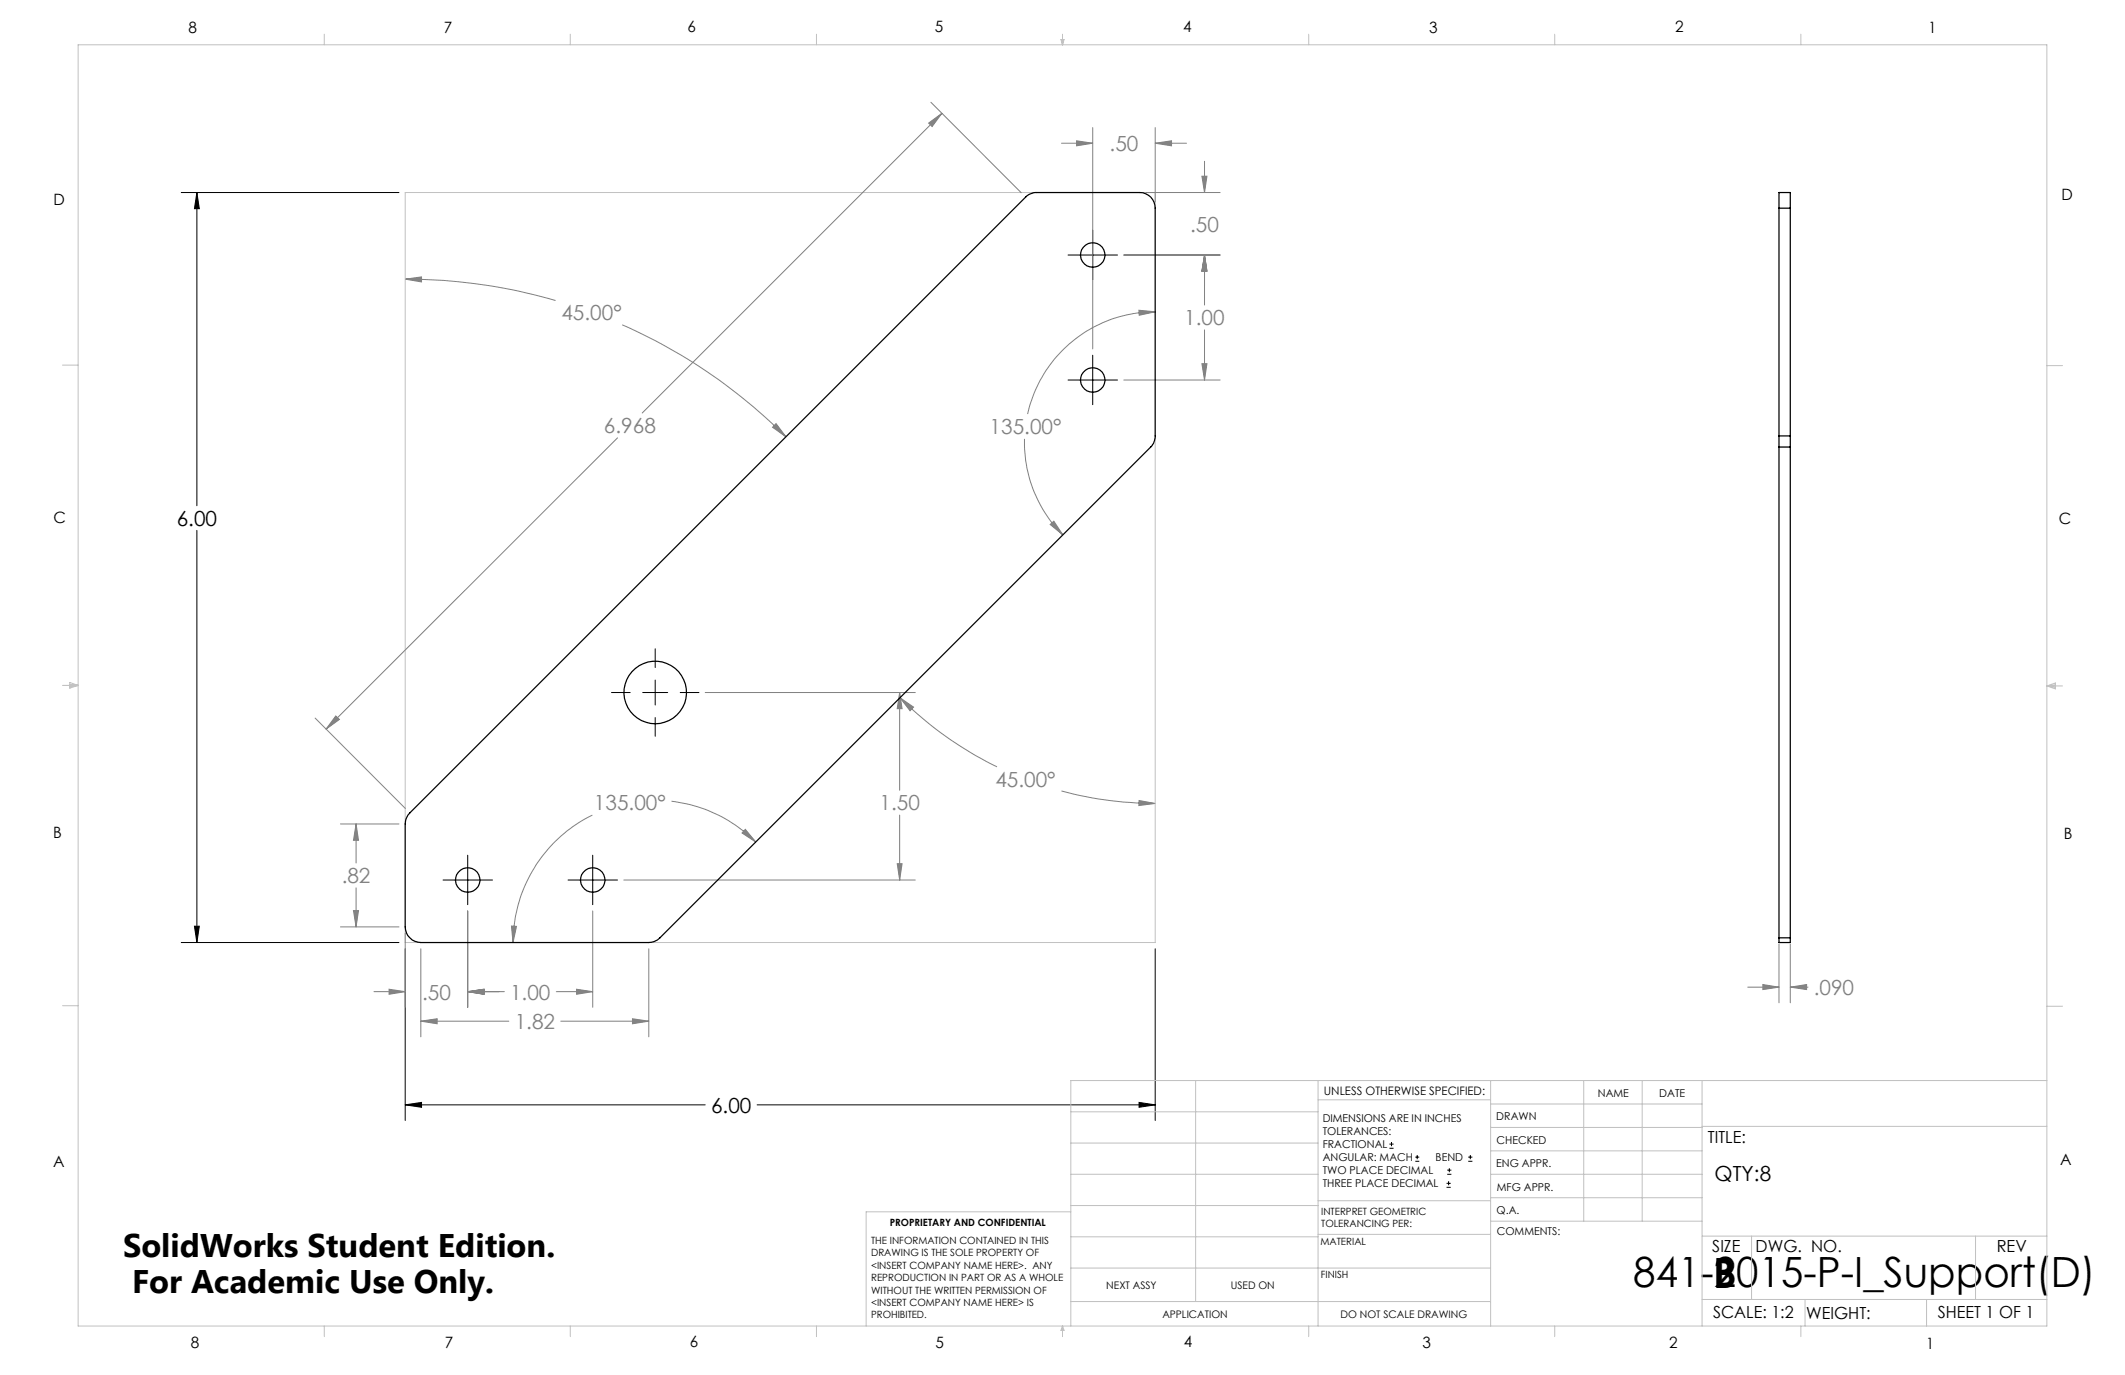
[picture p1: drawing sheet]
<svg xmlns="http://www.w3.org/2000/svg" width="432mm" height="279mm" viewBox="0 0 432 279" stroke-linecap="round" stroke-linejoin="round" font-family="sans-serif">
<g fill="none" stroke="#000" stroke-width=".2">
<path d="M36.8 39.1h44.3M40 39.1l.5 3.3h-1zM40 39.1v63.7M217 51.8h10.1M222 46.8v10M217 77.2h10.1M222 72.2v10M40 107.8v83.7M133.1 131.8v3.8M133.1 138.2v5.1M124.2 140.7h3.9M130.6 140.7h5.1"/>
<path d="M133.1 145.8v3.8M138.2 140.7h3.8M90 178.8h10.1M95 173.8v10M115.4 178.8h10.1M120.4 173.8v10M36.8 191.5h44.3M39.5 188.2h1l-.5 3.3zM82.3 192.8v34.9M234.7 192.8v34.9M82.3 224.5l3.4-.5v1zM82.3 224.5h61"/>
<path d="M153.8 224.5h80.9M231.5 224l3.2 .5-3.2 .5zM282.3 233.3h.9M282.3 232.5h.9M282.8 232.1v.8M287.6 236h.8M287.6 235.1h.8M288 234.7v.8M294.1 238.6h.8M294.1 237.8h.8M294.5 237.4v.8M298.3 236h.9"/>
<path d="M298.3 235.1h.9M298.8 234.7v.8M293.9 241.3h.9M293.9 240.5h.9M294.4 240v.8"/>
</g>
<g fill="none" stroke="#808080" stroke-width=".2">
<path d="M188.7 25l2.7-2-2 2.7zM189.2 20.8l18.3 18.4M191.4 23l-60.9 60.9M215.7 29.1h6.3M218.8 28.6l3.2 .5-3.2 .5zM222 25.9v45M232.8 39.1h15.1M234.7 29.1l3.4-.5v1zM234.7 25.9v15.1M234.7 29.1h6.4M244.2 35.8h1.1l-.5 3.3zM244.8 32.8v6.3"/>
<path d="M82.3 56.7l3.4-.4v1zM82.3 56.7a109.7 109.7 0 0 1 30.6 4.4M228.4 51.8h19.5M244.8 51.8l.5 3.3h-1.1zM244.8 51.8v10.2M126.4 66a109.7 109.7 0 0 1 33.3 22.8M228.4 77.2h19.5M231.4 63l3.3 .4-3.2 .7zM234.7 63.4a26.6 26.6 0 0 0-25.9 20.7M244.2 73.9h1.1l-.5 3.3zM244.8 67v10.2M125.5 89l-59.2 59.2"/>
<path d="M157.7 86.1l2 2.7-2.7-2zM208.2 89.2a26.4 26.4 0 0 0 7.8 19.5M213.4 106.6l.7-.7 1.9 2.8zM64 145.9l18.4 18.4M68.2 145.5l.8 .7-2.7 2zM143.3 140.7h42.7M182.8 140.7l.5 3.3h-1zM182.8 140.7v19.9M182.9 141.8l2.7 1.9-.7 .7zM182.9 141.8a73.9 73.9 0 0 0 19.7 14M69.2 167.4h11.9M72.4 167.4l.4 3.3h-1z"/>
<path d="M72.4 167.4v8M120.4 165.6a29 29 0 0 0-16.2 25.9M126.8 178.8h59.2M136.5 162.8a29.2 29.2 0 0 1 17.1 8.3M151.4 168.5l2.2 2.6-2.8-1.8zM182.3 175.5h1l-.5 3.3zM182.8 165.6v13.2M215.7 160.7a74.1 74.1 0 0 0 19 2.6M231.5 162.7l3.2 .6-3.3 .4zM69.2 188.3h11.9M71.8 185h1l-.4 3.3zM72.4 180.4v7.9"/>
<path d="M82.3 189.6v15.1M85.5 192.8v17.9M95 185.1v19.6M103.9 188.2h1.1l-.8 3.3zM120.4 185.1v19.6M131.8 192.8v17.9M361.5 191.8v12M363.8 191.8v12M76 201.5h6.3M79.1 201l3.2 .5-3.2 .5zM85.5 207.5l3.3-.5v1zM85.5 207.5h17.9"/>
<path d="M95 201.5l3.4-.5v1zM95 201.5h7.5M113 201.5h7.4M113.9 207.5h17.9M117.2 201l3.2 .5-3.2 .5zM128.5 207l3.3 .5-3.3 .5zM355.1 200.6h6.4M358.2 200.1l3.3 .5-3.3 .5zM363.8 200.6l3.3-.5v1zM363.8 200.6h3.6"/>
</g>
<g fill="none" stroke="#c0c0c0" stroke-width=".2">
<path d="M15.9 9.1h400v260.4h-400zM65.9 6.9v2.2M115.9 6.9v2.2M165.9 6.9v2.2M215.6 8h.6l-.3 1.1zM215.7 8l.2 1.1M215.9 6.9v2.2M216 8l-.1 1.1M265.9 6.9v2.2M315.9 6.9v2.2M365.9 6.9v2.2M82.3 39.1h152.4v152.4h-152.4z"/>
<path d="M12.7 74.2h3.2M415.9 74.3h3.2M12.7 139.3h3.2M14.2 139.1l1.7 .2M14.2 138.7l1.7 .6-1.7 .5zM15.9 139.3l-1.7 .3M415.9 139.4h3.2M415.9 139.4l1.8-.6v1.2zM415.9 139.4l1.8 .3M417.7 139.2l-1.8 .2M12.7 204.4h3.2M243 219.6v44.9"/>
<path d="M267.8 219.6v49.9M302.9 219.6v49.9M321.8 219.6v28.5M333.7 219.6v28.5M345.9 219.6v49.9M415.9 204.5h3.2M415.9 219.6h-198.3v49.9M217.6 238.6h50.2M217.6 232.3h50.2M217.6 225.9h50.2M267.8 223.5h35.1M302.9 233.9h43"/>
<path d="M302.9 229.1h43M302.9 224.3h43M302.9 238.6h43M345.9 228.9h70M217.6 257.7h85.3M217.6 251.3h50.2M217.6 245h50.2M217.6 246.2h-41.6v23.3M267.8 250.8h35.1M267.8 244h35.1M302.9 248.1h43M302.9 243.4h43"/>
<path d="M345.9 251.2h70M355.9 251.2v12.9M401.4 251.2v12.9M65.9 269.5v2.1M115.9 269.5v2.1M165.9 269.5v2.1M215.9 269.5v2.1M215.9 269.5l.3 .8h-.6zM217.6 264.5h85.3M265.9 269.5v2.1M315.9 269.5v2.1M345.9 264.1h70"/>
<path d="M365.9 269.5v2.1M366.8 264.1v5.4M391.5 264.1v5.4"/>
</g>
<path d="M82.3 224.5l3.4-.5v1zM231.5 224l3.2 .5-3.2 .5zM39.5 188.2h1l-.5 3.3zM40 39.1l.5 3.3h-1z" fill="#000"/>
<g fill="#808080">
<path d="M157.7 86.1l2 2.7-2.7-2zM82.3 56.7l3.4-.4v1zM182.9 141.8l2.7 1.9-.7 .7zM231.5 162.7l3.2 .6-3.3 .4z"/>
<path d="M85.5 207.5l3.3-.5v1zM128.5 207l3.3 .5-3.3 .5zM72.4 167.4l.4 3.3h-1zM71.8 185h1l-.4 3.3zM188.7 25l2.7-2-2 2.7zM68.2 145.5l.8 .7-2.7 2zM151.4 168.5l2.2 2.6-2.8-1.8zM103.9 188.2h1.1l-.8 3.3zM231.4 63l3.3 .4-3.2 .7zM213.4 106.6l.7-.7 1.9 2.8zM95 201.5l3.4-.5v1zM117.2 201l3.2 .5-3.2 .5zM95 201.5l3.4-.5v1zM79.1 201l3.2 .5-3.2 .5zM182.8 140.7l.5 3.3h-1zM182.3 175.5h1l-.5 3.3zM244.2 73.9h1.1l-.5 3.3zM244.8 51.8l.5 3.3h-1.1zM244.8 51.8l.5 3.3h-1.1zM244.2 35.8h1.1l-.5 3.3zM218.8 28.6l3.2 .5-3.2 .5zM234.7 29.1l3.4-.5v1zM358.2 200.1l3.3 .5-3.3 .5zM363.8 200.6l3.3-.5v1z"/>
</g>
<g fill="none" stroke="#000" stroke-width=".25">
<path d="M208.4 40a3.3 3.3 0 0 1 2.2-.9h21a3.1 3.1 0 0 1 3.1 3.2v46.3a3.3 3.3 0 0 1-.9 2.2l-99.7 99.8a3.3 3.3 0 0 1-2.3 .9h-46.3a3.3 3.3 0 0 1-3.2-3.2v-20.9a3.3 3.3 0 0 1 1-2.2zM361.5 42.3v-3.2h2.3v3.2M361.5 42.3h2.3M361.5 42.3v46.3M363.8 42.3v46.3M361.5 88.6v2.2M361.5 88.6h2.3M361.5 90.8v99.8M361.5 90.8h2.3M363.8 88.6v2.2M363.8 90.8v99.8M361.5 190.6v.9h2.3v-.9"/>
<path d="M361.5 190.6h2.3"/>
<circle cx="222" cy="51.8" r="2.48"/>
<circle cx="222" cy="77.2" r="2.48"/>
<circle cx="133.1" cy="140.7" r="6.3"/>
<circle cx="95" cy="178.8" r="2.48"/>
<circle cx="120.4" cy="178.8" r="2.48"/>
</g>
<g font-size="8.5">
<text x="331.9" y="261.6">841-2015-P-I_Support(D)</text>
<text x="348.1" y="261.8">B</text>
</g>
<g font-size="6.6">
<text x="25" y="255.4">SolidWorks Student Edition.</text>
<text x="26.8" y="262.7">For Academic Use Only.</text>
</g>
<g font-size="4.2" fill="#808080">
<text x="225.5" y="30.7">.50</text>
<text x="241.8" y="47.1">.50</text>
<text x="114.1" y="65.1">45.00°</text>
<text x="240.7" y="66.1">1.00</text>
<text x="122.7" y="88">6.968</text>
<text x="201.1" y="88.2">135.00°</text>
<text x="202.3" y="159.9">45.00°</text>
<text x="120.7" y="164.7">135.00°</text>
<text x="178.7" y="164.7">1.50</text>
<text x="69.4" y="179.5">.82</text>
<text x="85.8" y="203.1">.50</text>
<text x="103.7" y="203.1">1.00</text>
<text x="368.6" y="202.2">.090</text>
<text x="104.6" y="209.1">1.82</text>
</g>
<g font-size="4.2">
<text x="35.9" y="106.9">6.00</text>
<text x="144.5" y="226.1">6.00</text>
<text x="348.4" y="240">QTY:8</text>
</g>
<g font-size="3.4">
<text x="347.1" y="232.3">TITLE:</text>
<text x="347.9" y="254.3">SIZE</text>
<text x="356.7" y="254.4">DWG. NO.</text>
<text x="405.7" y="254.5">REV</text>
<text x="348.1" y="267.9">SCALE: 1:2</text>
<text x="367" y="268">WEIGHT:</text>
<text x="393.8" y="267.9">SHEET 1 OF 1</text>
</g>
<g font-size="3.2">
<text x="38.3" y="6.7">8</text>
<text x="90.2" y="6.7">7</text>
<text x="139.7" y="6.5">6</text>
<text x="190" y="6.5">5</text>
<text x="240.4" y="6.5">4</text>
<text x="290.4" y="6.7">3</text>
<text x="340.4" y="6.5">2</text>
<text x="391.9" y="6.7">1</text>
<text x="10.9" y="41.6">D</text>
<text x="418.9" y="40.7">D</text>
<text x="10.9" y="106.3">C</text>
<text x="418.4" y="106.4">C</text>
<text x="10.8" y="170.2">B</text>
<text x="419.4" y="170.6">B</text>
<text x="10.8" y="237.2">A</text>
<text x="418.6" y="236.8">A</text>
<text x="38.8" y="273.8">8</text>
<text x="90.4" y="273.8">7</text>
<text x="140.2" y="273.8">6</text>
<text x="190.1" y="273.9">5</text>
<text x="240.5" y="273.8">4</text>
<text x="289" y="273.9">3</text>
<text x="339.1" y="273.8">2</text>
<text x="391.4" y="274.1">1</text>
</g>
<text font-size="2.4" x="269" y="222.4">UNLESS OTHERWISE SPECIFIED:</text>
<g font-size="2.2">
<text x="268.8" y="228">DIMENSIONS ARE IN INCHES</text>
<text x="304.1" y="227.7">DRAWN</text>
<text x="324.7" y="222.9">NAME</text>
<text x="337.2" y="222.9">DATE</text>
<text x="268.8" y="230.6">TOLERANCES:</text>
<text x="268.8" y="233.3">FRACTIONAL</text>
<text x="304.1" y="232.6">CHECKED</text>
<text x="268.8" y="236">ANGULAR: MACH</text>
<text x="268.8" y="238.6">TWO PLACE DECIMAL</text>
<text x="291.7" y="236">BEND</text>
<text x="304" y="237.2">ENG APPR.</text>
<text x="268.8" y="241.3">THREE PLACE DECIMAL</text>
<text x="304.2" y="241.9">MFG APPR.</text>
<text x="304.1" y="246.7">Q.A.</text>
<text x="304.1" y="250.9">COMMENTS:</text>
</g>
<g font-size="2.1">
<text x="224.8" y="262">NEXT ASSY</text>
<text x="250.1" y="261.9">USED ON</text>
<text x="236.2" y="267.8">APPLICATION</text>
<text x="272.4" y="267.8">DO NOT SCALE DRAWING</text>
</g>
<g font-size="2">
<text x="180.8" y="249.2">PROPRIETARY AND CONFIDENTIAL</text>
<text x="268.5" y="246.8">INTERPRET GEOMETRIC</text>
<text x="268.5" y="249.4">TOLERANCING PER:</text>
<text x="177" y="252.8">THE INFORMATION CONTAINED IN THIS</text>
<text x="177" y="255.3">DRAWING IS THE SOLE PROPERTY OF</text>
<text x="177" y="257.8">&lt;INSERT COMPANY NAME HERE&gt;. ANY</text>
<text x="268.3" y="252.9">MATERIAL</text>
<text x="177" y="260.3">REPRODUCTION IN PART OR AS A WHOLE</text>
<text x="177" y="262.9">WITHOUT THE WRITTEN PERMISSION OF</text>
<text x="268.4" y="259.7">FINISH</text>
<text x="177" y="265.4">&lt;INSERT COMPANY NAME HERE&gt; IS</text>
<text x="177" y="267.9">PROHIBITED.</text>
</g>
</svg>
